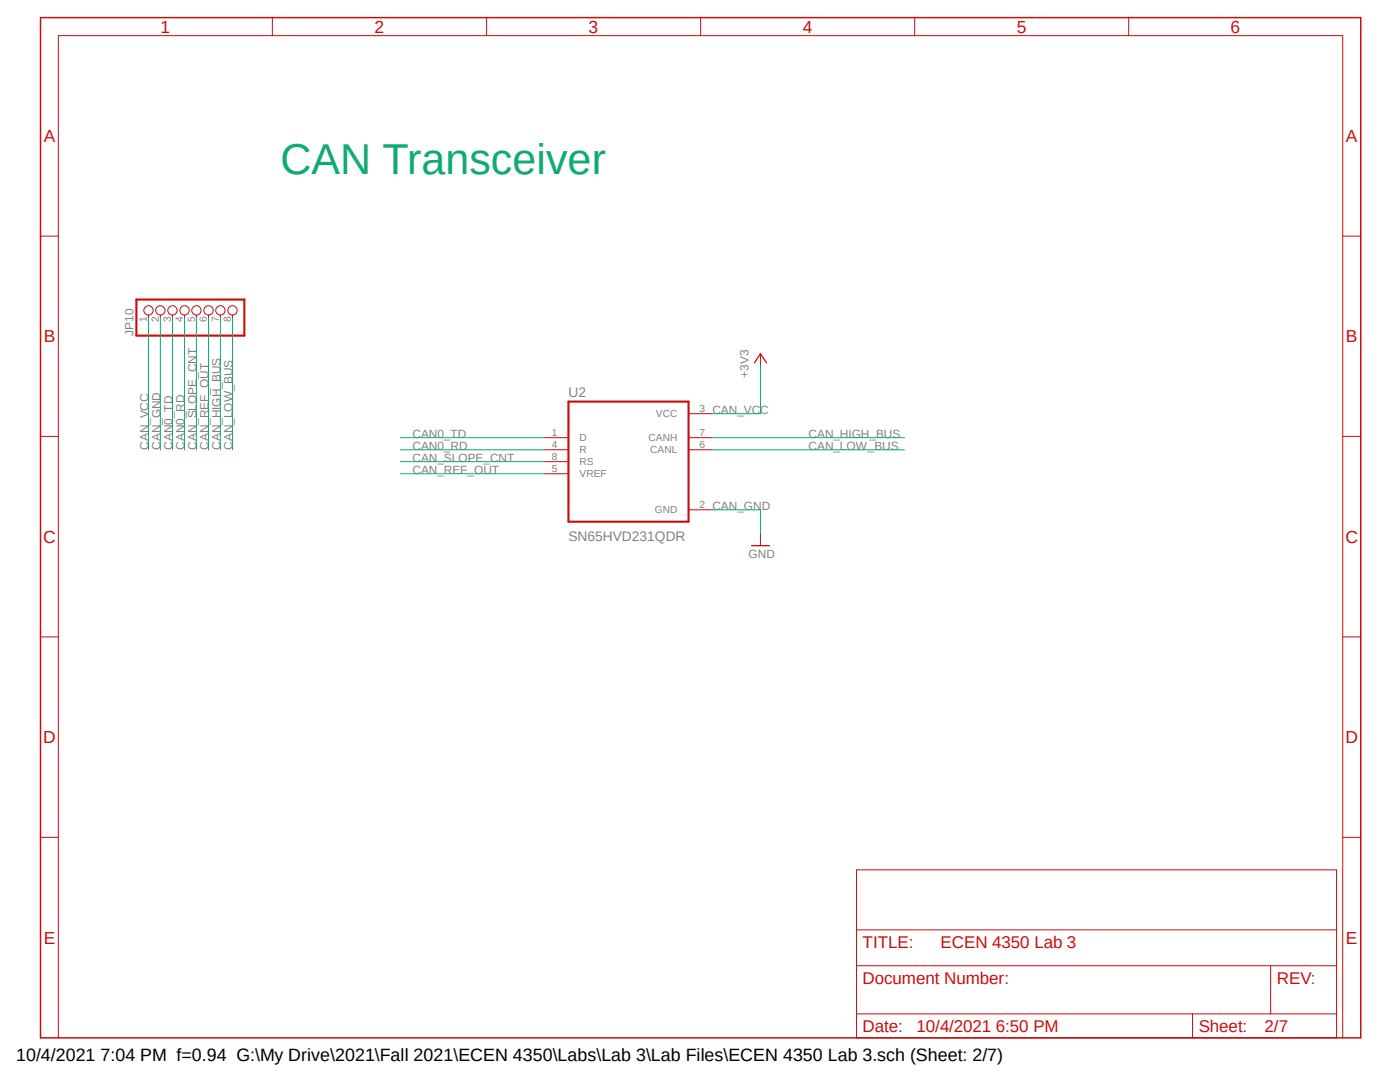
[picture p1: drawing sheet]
<svg xmlns="http://www.w3.org/2000/svg" width="279mm" height="216mm" viewBox="0 0 279 216" stroke-linecap="round" stroke-linejoin="round" font-family="sans-serif">
<path d="M7.5 3.2l264.4 204.4M271.9 3.2l-264.4 204.4" fill="none" stroke="#fff" stroke-width=".2"/>
<path d="M8.1 3.5h263.5v203.6h-263.5z" fill="none" stroke="#c90d0c" stroke-width=".3"/>
<g fill="none" stroke="#c90d0c" stroke-width=".2">
<path d="M54.4 3.5v3.6M97.1 3.5v3.6M139.8 3.5v3.6M182.5 3.5v3.6M225.3 3.5v3.6M8.1 47.1h3.5M268 47.1h3.6M29.6 62.9v.5M32 62.9v.5M34.4 62.9v.5M36.8 62.9v.5M39.2 62.9v.5"/>
<path d="M41.6 62.9v.5M44 62.9v.5M46.4 62.9v.5M151.8 70.6v2.4M8.1 87.1h3.5M108.7 87.3h4.8M108.7 89.7h4.8M108.7 92.1h4.8M108.7 94.5h4.8M137.4 87.3h4.8M137.4 89.7h4.8M137.4 82.5h4.8"/>
<path d="M268 87.1h3.6M137.4 101.7h4.8M151.8 106.5v2.4M8.1 127.1h3.5M268 127.1h3.6M8.1 167.1h3.5M170.9 173.6h95.8v33.5h-95.8zM268 167.1h3.6M170.9 192.7h95.8M170.9 185.5h95.8M253.6 192.7v9.6M11.6 207.1v-200h256.4v200"/>
<path d="M170.9 202.3h95.8M238 202.3v4.8"/>
<circle cx="29.6" cy="61.9" r=".93"/>
<circle cx="32" cy="61.9" r=".93"/>
<circle cx="34.4" cy="61.9" r=".93"/>
<circle cx="36.8" cy="61.9" r=".93"/>
<circle cx="39.2" cy="61.9" r=".93"/>
<circle cx="41.6" cy="61.9" r=".93"/>
<circle cx="44" cy="61.9" r=".93"/>
<circle cx="46.4" cy="61.9" r=".93"/>
</g>
<path d="M27.2 59.8h21.6v7.2h-21.6zM113.5 80.1h23.9v24h-23.9z" fill="none" stroke="#c90d0c" stroke-width=".42"/>
<path d="M150.6 72.4l1.2-1.8 1.2 1.8M150 108.9h3.6" fill="none" stroke="#c90d0c" stroke-width=".25"/>
<g fill="none" stroke="#0dab76" stroke-width=".2">
<path d="M29.6 63.4v26.3M32 63.4v26.3M34.4 63.4v26.3M36.8 63.4v26.3M39.2 63.4v26.3M41.6 63.4v26.3M44 63.4v26.3M46.4 63.4v26.3M151.8 73v9.5h-9.6M79.9 87.3h28.8M79.9 89.7h28.8M79.9 92.1h28.8"/>
<path d="M79.9 94.5h28.8M142.2 87.3h38.3M142.2 89.7h38.3M142.2 101.7h9.6v4.8"/>
</g>
<text font-size="8.6" fill="#0dab76" x="56" y="34.6">CAN Transceiver</text>
<text font-size="3.6" x="3.2" y="211.7">10/4/2021 7:04 PM f=0.94 G:\My Drive\2021\Fall 2021\ECEN 4350\Labs\Lab 3\Lab Files\ECEN 4350 Lab 3.sch (Sheet: 2/7)</text>
<g font-size="3.5" fill="#c90d0c">
<text x="32" y="6.5">1</text>
<text x="74.8" y="6.5">2</text>
<text x="117.5" y="6.5">3</text>
<text x="160.2" y="6.5">4</text>
<text x="202.9" y="6.5">5</text>
<text x="245.6" y="6.5">6</text>
<text x="8.7" y="28.3">A</text>
<text x="268.6" y="28.3">A</text>
<text x="8.7" y="68.3">B</text>
<text x="268.6" y="68.3">B</text>
<text x="8.6" y="108.3">C</text>
<text x="268.5" y="108.3">C</text>
<text x="8.6" y="148.3">D</text>
<text x="268.5" y="148.3">D</text>
<text x="8.7" y="188.3">E</text>
<text x="268.6" y="188.3">E</text>
</g>
<g font-size="3.4" fill="#c90d0c">
<text x="172.1" y="189.1">TITLE:</text>
<text x="187.7" y="189.1">ECEN 4350 Lab 3</text>
<text x="172.1" y="196.3">Document Number:</text>
<text x="254.8" y="196.3">REV:</text>
<text x="172.1" y="205.9">Date:</text>
<text x="182.9" y="205.9">10/4/2021 6:50 PM</text>
<text x="239.2" y="205.9">Sheet:</text>
<text x="252.4" y="205.9">2/7</text>
</g>
<g font-size="2.8" fill="#808080">
<text x="113.5" y="79.2">U2</text>
<text x="113.5" y="107.9">SN65HVD231QDR</text>
</g>
<g font-size="2.4" fill="#808080">
<text x="26.6" y="67" transform="rotate(-90 26.6 67)">JP10</text>
<text x="149.4" y="75.4" transform="rotate(-90 149.4 75.4)">+3V3</text>
<text x="142.2" y="82.6">CAN_VCC</text>
<text x="29.6" y="89.7" transform="rotate(-90 29.6 89.7)">CAN_VCC</text>
<text x="32" y="89.7" transform="rotate(-90 32 89.7)">CAN_GND</text>
<text x="34.4" y="89.7" transform="rotate(-90 34.4 89.7)">CAN0_TD</text>
<text x="36.8" y="89.7" transform="rotate(-90 36.8 89.7)">CAN0_RD</text>
<text x="39.2" y="89.7" transform="rotate(-90 39.2 89.7)">CAN_SLOPE_CNT</text>
<text x="41.6" y="89.7" transform="rotate(-90 41.6 89.7)">CAN_REF_OUT</text>
<text x="44" y="89.7" transform="rotate(-90 44 89.7)">CAN_HIGH_BUS</text>
<text x="46.4" y="89.7" transform="rotate(-90 46.4 89.7)">CAN_LOW_BUS</text>
<text x="82.3" y="87.3">CAN0_TD</text>
<text x="82.3" y="89.7">CAN0_RD</text>
<text x="161.4" y="87.3">CAN_HIGH_BUS</text>
<text x="161.4" y="89.7">CAN_LOW_BUS</text>
<text x="82.3" y="92.1">CAN_SLOPE_CNT</text>
<text x="82.3" y="94.5">CAN_REF_OUT</text>
<text x="142.2" y="101.7">CAN_GND</text>
<text x="149.4" y="111.3">GND</text>
</g>
<g font-size="2" fill="#808080">
<text x="29.3" y="64.3" transform="rotate(-90 29.3 64.3)">1</text>
<text x="31.7" y="64.3" transform="rotate(-90 31.7 64.3)">2</text>
<text x="34.1" y="64.3" transform="rotate(-90 34.1 64.3)">3</text>
<text x="36.5" y="64.3" transform="rotate(-90 36.5 64.3)">4</text>
<text x="38.9" y="64.3" transform="rotate(-90 38.9 64.3)">5</text>
<text x="41.3" y="64.3" transform="rotate(-90 41.3 64.3)">6</text>
<text x="43.6" y="64.3" transform="rotate(-90 43.6 64.3)">7</text>
<text x="46.1" y="64.3" transform="rotate(-90 46.1 64.3)">8</text>
<text x="130.9" y="83.3">VCC</text>
<text x="139.6" y="82.2">3</text>
<text x="110.1" y="87">1</text>
<text x="110.1" y="89.4">4</text>
<text x="115.7" y="88.1">D</text>
<text x="129.4" y="88.1">CANH</text>
<text x="139.6" y="87">7</text>
<text x="139.6" y="89.4">6</text>
<text x="110.1" y="91.8">8</text>
<text x="110.1" y="94.2">5</text>
<text x="115.7" y="90.5">R</text>
<text x="115.7" y="92.8">RS</text>
<text x="115.7" y="95.3">VREF</text>
<text x="129.8" y="90.5">CANL</text>
<text x="139.6" y="101.4">2</text>
<text x="130.7" y="102.4">GND</text>
</g>
</svg>
